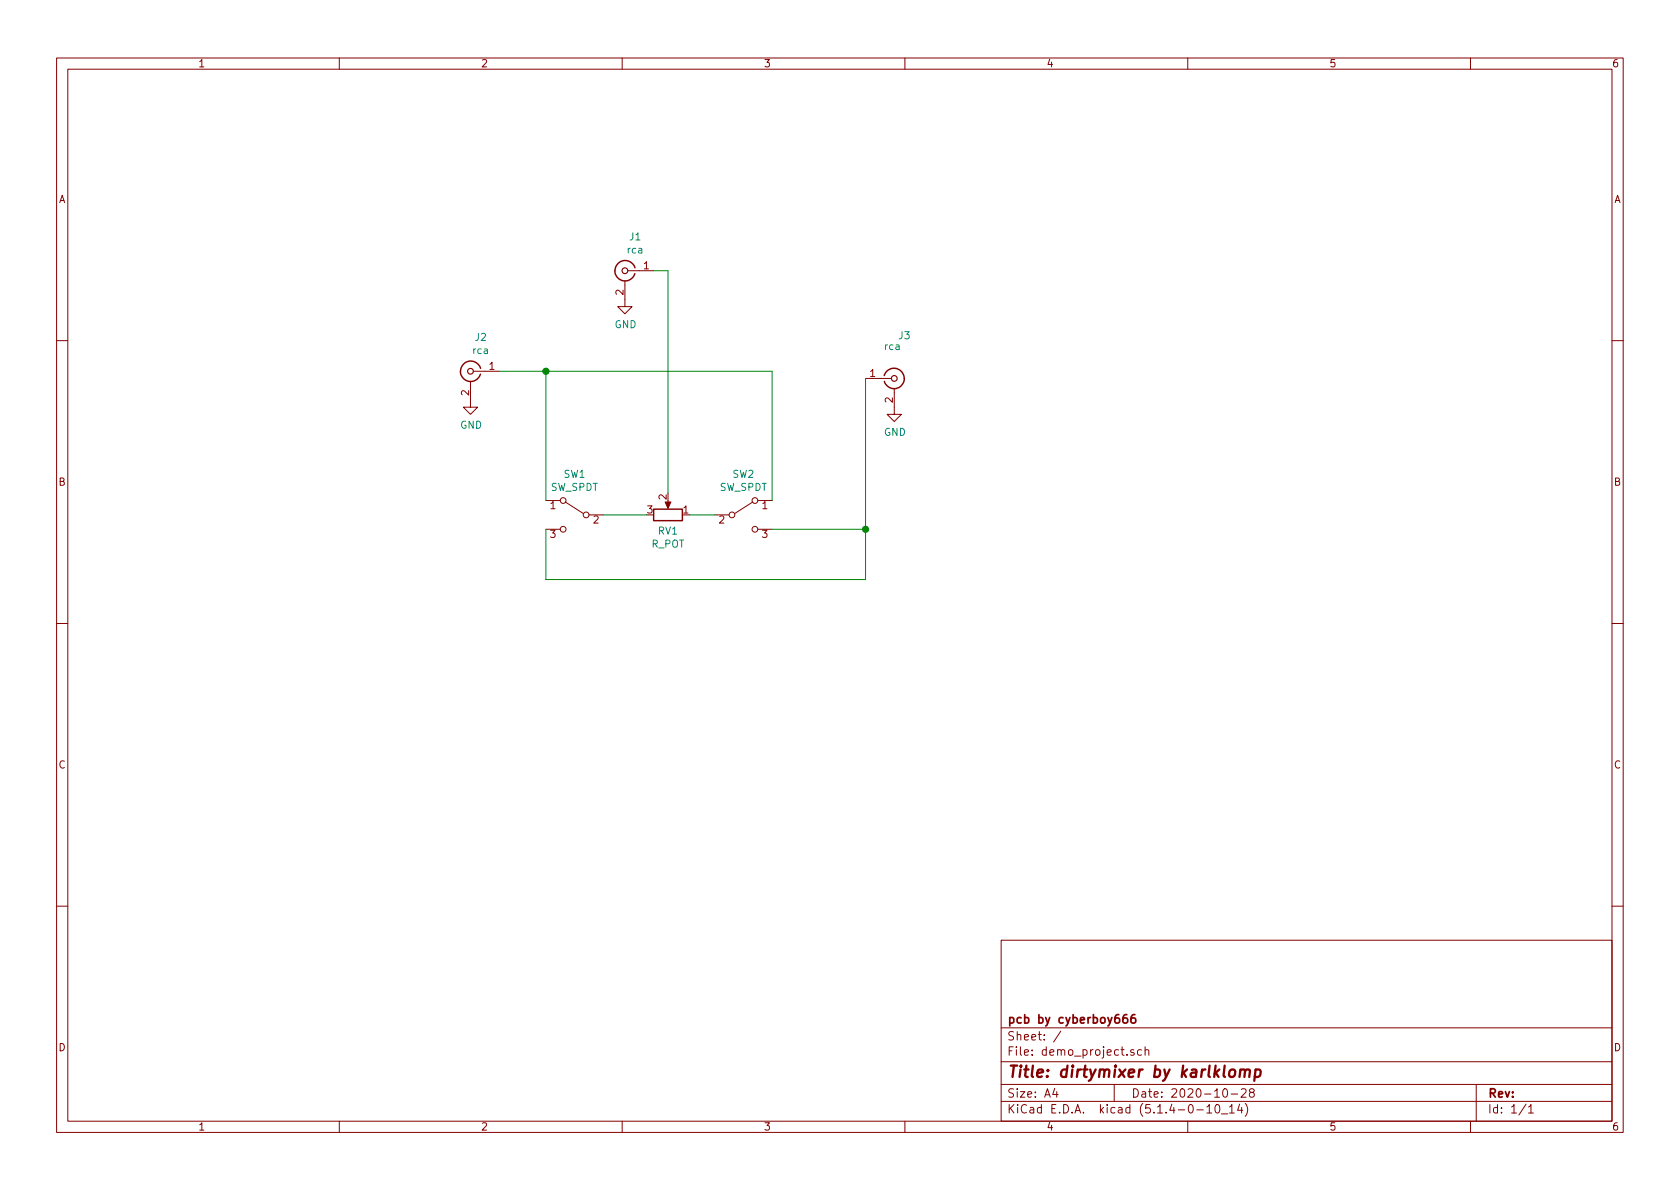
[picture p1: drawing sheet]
EESchema Schematic File Version 4
LIBS:demo_project-cache
EELAYER 30 0
EELAYER END
$Descr A4 11693 8268
encoding utf-8
Sheet 1 1
Title "dirtymixer by karlklomp"
Date "2020-10-28"
Rev ""
Comp "pcb by cyberboy666"
Comment1 ""
Comment2 ""
Comment3 ""
Comment4 ""
$EndDescr
$Comp
L Connector:Conn_Coaxial J2
U 1 1
P 3275 2575
F 0 "J2" H 3203 2813 50  0000 C CNN
F 1 "rca" H 3203 2722 50  0000 C CNN
F 2 "lib_fp:rca_vertical" H 3275 2575 50  0001 C CNN
F 3 " ~" H 3275 2575 50  0001 C CNN
	1    3275 2575
	-1   0    0    -1  
$EndComp
$Comp
L Connector:Conn_Coaxial J3
U 1 1
P 6225 2625
F 0 "J3" H 6250 2925 50  0000 L CNN
F 1 "rca" H 6150 2850 50  0000 L CNN
F 2 "lib_fp:rca_vertical" H 6225 2625 50  0001 C CNN
F 3 " ~" H 6225 2625 50  0001 C CNN
	1    6225 2625
	1    0    0    -1  
$EndComp
$Comp
L Switch:SW_SPDT SW2
U 1 1
P 5175 3575
F 0 "SW2" H 5175 3860 50  0000 C CNN
F 1 "SW_SPDT" H 5175 3769 50  0000 C CNN
F 2 "lib_fp:spdt_mini_toggle_switch_tayda" H 5175 3575 50  0001 C CNN
F 3 "~" H 5175 3575 50  0001 C CNN
	1    5175 3575
	1    0    0    -1  
$EndComp
$Comp
L Device:R_POT RV1
U 1 1
P 4650 3575
F 0 "RV1" V 4535 3575 50  0000 C CNN
F 1 "R_POT" V 4444 3575 50  0000 C CNN
F 2 "lib_fp:pot_vertical_9mm" H 4650 3575 50  0001 C CNN
F 3 "~" H 4650 3575 50  0001 C CNN
	1    4650 3575
	0    1    -1   0   
$EndComp
$Comp
L Connector:Conn_Coaxial J1
U 1 1
P 4350 1875
F 0 "J1" H 4278 2113 50  0000 C CNN
F 1 "rca" H 4278 2022 50  0000 C CNN
F 2 "lib_fp:rca_vertical" H 4350 1875 50  0001 C CNN
F 3 " ~" H 4350 1875 50  0001 C CNN
	1    4350 1875
	-1   0    0    -1  
$EndComp
Wire Wire Line
	4550 1875 4650 1875
Wire Wire Line
	4650 1875 4650 3425
$Comp
L Switch:SW_SPDT SW1
U 1 1
P 4000 3575
F 0 "SW1" H 4000 3860 50  0000 C CNN
F 1 "SW_SPDT" H 4000 3769 50  0000 C CNN
F 2 "lib_fp:spdt_mini_toggle_switch_tayda" H 4000 3575 50  0001 C CNN
F 3 "~" H 4000 3575 50  0001 C CNN
	1    4000 3575
	-1   0    0    -1  
$EndComp
Wire Wire Line
	4975 3575 4800 3575
Wire Wire Line
	4500 3575 4200 3575
Wire Wire Line
	3475 2575 3800 2575
Wire Wire Line
	3800 2575 3800 3475
Wire Wire Line
	3800 2575 5375 2575
Wire Wire Line
	5375 2575 5375 3475
Connection ~ 3800 2575
Wire Wire Line
	6025 2625 6025 3675
Wire Wire Line
	6025 3675 5375 3675
Wire Wire Line
	3800 3675 3800 4025
Wire Wire Line
	3800 4025 6025 4025
Wire Wire Line
	6025 4025 6025 3675
Connection ~ 6025 3675
$Comp
L power:GND #PWR01
U 1 1
P 4350 2075
F 0 "#PWR01" H 4350 1825 50  0001 C CNN
F 1 "GND" H 4355 1902 50  0000 C CNN
F 2 "" H 4350 2075 50  0001 C CNN
F 3 "" H 4350 2075 50  0001 C CNN
	1    4350 2075
	1    0    0    -1  
$EndComp
$Comp
L power:GND #PWR02
U 1 1
P 3275 2775
F 0 "#PWR02" H 3275 2525 50  0001 C CNN
F 1 "GND" H 3280 2602 50  0000 C CNN
F 2 "" H 3275 2775 50  0001 C CNN
F 3 "" H 3275 2775 50  0001 C CNN
	1    3275 2775
	1    0    0    -1  
$EndComp
$Comp
L power:GND #PWR03
U 1 1
P 6225 2825
F 0 "#PWR03" H 6225 2575 50  0001 C CNN
F 1 "GND" H 6230 2652 50  0000 C CNN
F 2 "" H 6225 2825 50  0001 C CNN
F 3 "" H 6225 2825 50  0001 C CNN
	1    6225 2825
	1    0    0    -1  
$EndComp
$EndSCHEMATC
